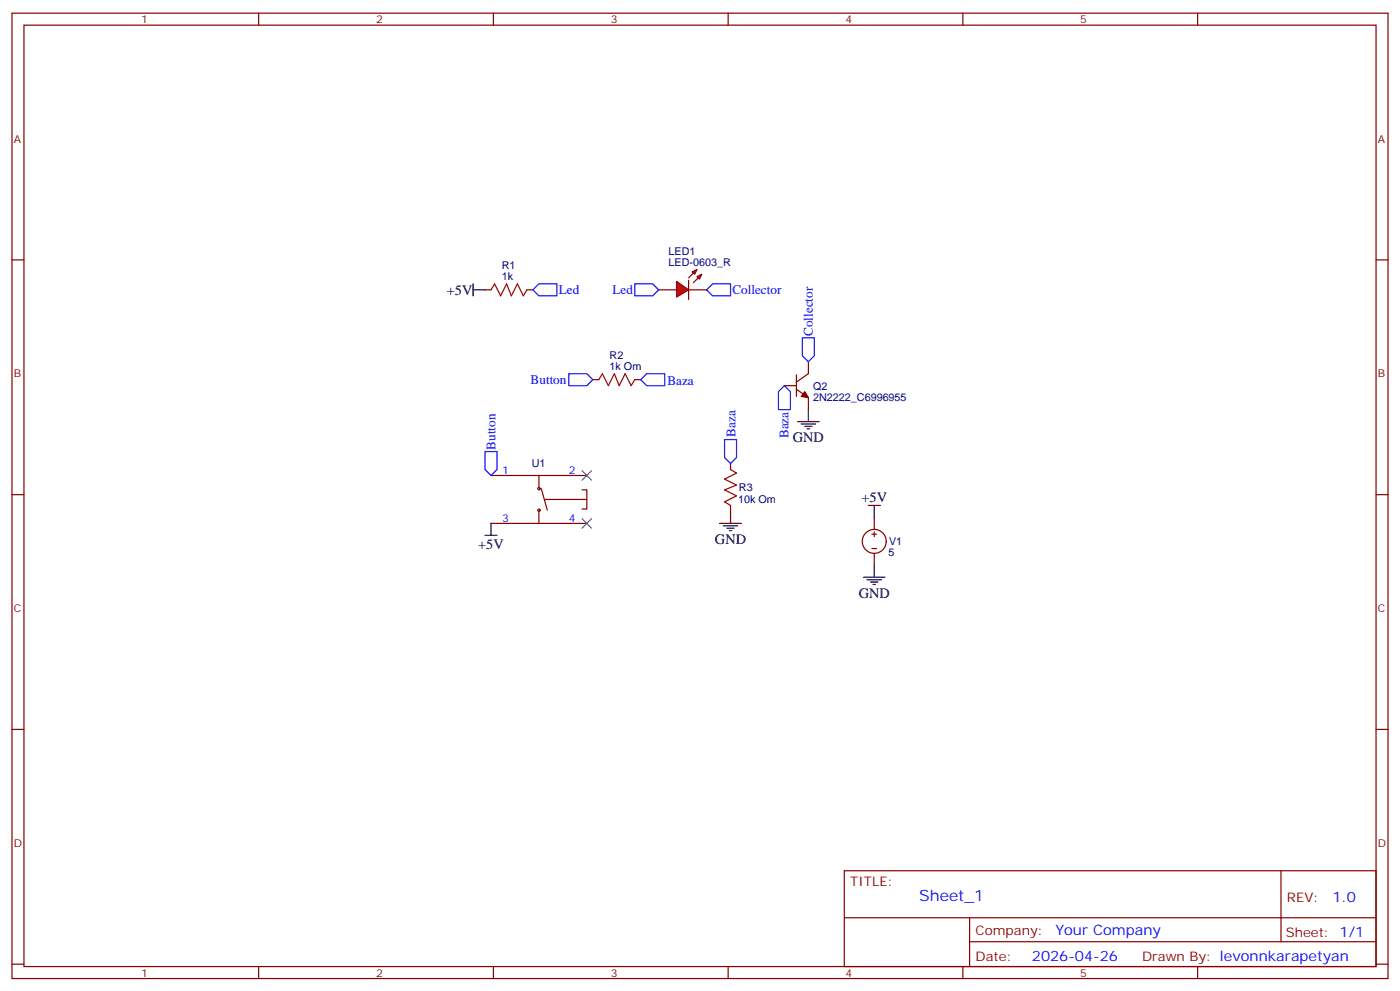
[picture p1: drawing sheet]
<svg xmlns="http://www.w3.org/2000/svg" width="412mm" height="292mm" viewBox="0 0 412 292" stroke-linecap="round" stroke-linejoin="round" font-family="sans-serif">
<g fill="none" stroke="#870000" stroke-width=".35">
<path d="M3.5 3.9h405.4v284.3h-405.4zM7.1 7.4h398.2v277.3h-398.2zM76.2 3.9v3.5M145.3 3.9v3.5M214.5 3.9v3.5M283.6 3.9v3.5M352.8 3.9v3.5M3.5 76.6h3.6M405.3 76.6h3.6M231.1 113.6h3.5M234.6 110.4v6.4M234.6 114.7l3.5 2.4v3.6"/>
<path d="M238.1 106.5v3.6l-3.5 2.4M3.5 145.7h3.6M144.6 154.2h28.3M144.6 140.1h28.3M158.7 140.1v3.5M158.7 150.6v3.6M159.5 143.9l1.7 6.4M160.5 147.1h12.4M171.4 144.3h1.5v5.6h-1.5M405.3 145.7h3.6M3.5 214.8h3.6M405.3 214.8h3.6"/>
<path d="M248.7 256.5h156.6v28.2h-156.6zM377.3 256.5v20.9M248.7 270.3h156.5M285.6 277.4h119.6M285.6 270.3v14.1M3.5 284h3.6M76.2 284.7v3.5M145.3 284.7v3.5M214.5 284.7v3.5M283.6 284.7v3.5M352.8 284.7v3.5M405.3 284h3.6"/>
<circle cx="158.8" cy="150.3" r=".35"/>
<circle cx="158.8" cy="143.9" r=".35"/>
</g>
<path d="M237.1 115.4l1 1.7-2.1-.3z" fill="#870000" stroke="#870000" stroke-width=".35"/>
<g fill="#f00" stroke="#870000" stroke-width=".35">
<path d="M199.3 82.9l3.5 2.5-3.5 2.1z"/>
<path d="M202.8 82.6v5.6z"/>
</g>
<g fill="#870000" stroke="#870000" stroke-width=".35">
<path d="M202.8 81.8l1.5-1.4z"/>
<path d="M204.3 83.3l1.4-1.5z"/>
</g>
<g fill="#f00" stroke="#870000" stroke-width=".35">
<path d="M203.9 80.1l1.4-.7-.7 1.4z"/>
<path d="M205.3 81.5l1.4-.7-.7 1.4z"/>
</g>
<g fill="none" stroke="#870000" stroke-width=".35">
<path d="M142.9 85.4h1.7M155.2 85.4h1.8M194 85.4h5.3M202.8 85.4h5.3M174.6 111.8h1.8M187 111.8h1.7M215.2 136.5v1.8M215.2 148.9v1.7M256.8 157.3h1.4M257.5 152.4v3.5M257.5 156.6v1.4M256.8 161.6h1.4"/>
<path d="M257.5 163v3.5"/>
<circle cx="257.5" cy="159.5" r="3.5"/>
</g>
<g fill="none" stroke="#000" stroke-width=".35">
<path d="M139.3 85.4h3.6M139.3 83.6v3.5M234.9 124.2h6.4M236 124.9h4.2M237.1 125.6h2.1M237.8 126.3h.7M238.1 120.7v3.5M142.9 157.7h3.5M144.6 154.2v3.5M212 154.2h6.4M213.1 154.9h4.2M214.1 155.6h2.2"/>
<path d="M214.8 156.3h.7M215.2 150.6v3.6M255.8 148.9h3.5M257.5 148.9v3.5M254.4 170h6.3M255.4 170.7h4.2M256.5 171.5h2.1M257.2 172.2h.7M257.5 166.5v3.5"/>
</g>
<path d="M144.6 85.4l1.1-1.8 1.8 3.5 1.7-3.5 1.4 3.5 1.8-3.5 1.8 3.5 1-1.7M176.4 111.8l1-1.7 1.8 3.5 1.8-3.5 1.4 3.5 1.7-3.5 1.8 3.5 1.1-1.8M215.2 138.3l1.8 1-3.6 1.8 3.6 1.8-3.6 1.4 3.6 1.8-3.6 1.7 1.8 1.1" fill="none" stroke="#a10000" stroke-width=".35"/>
<path d="M157 85.4l1.7-1.8h5.3v3.5h-5.3zM187 83.6h5.3l1.7 1.8-1.7 1.7h-5.3zM208.1 85.4l1.8-1.8h5.3v3.5h-5.3zM236.4 99.5h3.5v5.3l-1.8 1.7-1.7-1.7zM167.6 110.1h5.3l1.7 1.7-1.7 1.8h-5.3zM190.5 110.1h5.3v3.5h-5.3l-1.8-1.8zM231.1 113.6l1.7 1.8v5.3h-3.5v-5.3zM142.9 133h3.5v5.3l-1.8 1.8-1.7-1.8zM213.4 129.5h3.6v5.3l-1.8 1.7-1.8-1.7z" fill="none" stroke="#00f" stroke-width=".35"/>
<path d="M171.4 138.6l2.9 2.9M174.3 138.6l-2.9 2.9M171.4 152.8l2.9 2.8M174.3 152.8l-2.9 2.8" fill="none" stroke="#3c3" stroke-width=".35"/>
<text font-size="4.6" fill="#00f" x="270.8" y="265.5">Sheet_1</text>
<g font-size="4.2">
<text x="131.6" y="86.8">+5V</text>
<text x="233.5" y="130.2">GND</text>
<text x="253.7" y="147.8">+5V</text>
<text x="140.9" y="161.6">+5V</text>
<text x="210.6" y="160.2">GND</text>
<text x="252.9" y="176.1">GND</text>
</g>
<g font-size="4.2" fill="#00f">
<text x="392.5" y="265.7">1.0</text>
<text x="310.9" y="275.3">Your Company</text>
<text x="304" y="283.1">2026-04-26</text>
</g>
<g font-size="3.9" fill="#00f">
<text x="164.6" y="86.7">Led</text>
<text x="180.4" y="86.6">Led</text>
<text x="215.7" y="86.7">Collector</text>
<text x="239.4" y="98.9" transform="rotate(-90 239.4 98.9)">Collector</text>
<text x="156.3" y="113.1">Button</text>
<text x="196.6" y="113.3">Baza</text>
<text x="216.6" y="128.6" transform="rotate(-90 216.6 128.6)">Baza</text>
<text x="232.2" y="129.1" transform="rotate(-90 232.2 129.1)">Baza</text>
<text x="146" y="132.4" transform="rotate(-90 146 132.4)">Button</text>
</g>
<g font-size="3.9" fill="#800">
<text x="250.5" y="261.1">TITLE:</text>
<text x="379.1" y="265.7">REV:</text>
<text x="287.4" y="275.3">Company:</text>
<text x="378.7" y="275.9">Sheet: 1/1</text>
<text x="287.4" y="282.9">Date:</text>
<text x="336.4" y="283">Drawn By: levonnkarapetyan</text>
</g>
<g font-size="3.2" fill="#800">
<text x="41.6" y="6.9">1</text>
<text x="110.8" y="6.9">2</text>
<text x="179.9" y="6.9">3</text>
<text x="249.1" y="6.9">4</text>
<text x="318.2" y="6.9">5</text>
<text x="4.1" y="42">A</text>
<text x="405.9" y="42">A</text>
<text x="4.1" y="111.1">B</text>
<text x="405.9" y="111.1">B</text>
<text x="4.1" y="180.3">C</text>
<text x="405.9" y="180.3">C</text>
<text x="4.1" y="249.4">D</text>
<text x="405.9" y="249.4">D</text>
<text x="41.6" y="287.7">1</text>
<text x="110.8" y="287.7">2</text>
<text x="179.9" y="287.7">3</text>
<text x="249.1" y="287.7">4</text>
<text x="318.2" y="287.7">5</text>
</g>
<g font-size="3.2" fill="#000080">
<text x="197" y="75.1">LED1</text>
<text x="147.8" y="82.6">1k</text>
<text x="147.8" y="79.4">R1</text>
<text x="197" y="78.3">LED-0603_R</text>
<text x="179.6" y="105.8">R2</text>
<text x="179.6" y="109">1k Om</text>
<text x="239.5" y="118">2N2222_C6996955</text>
<text x="239.5" y="114.8">Q2</text>
<text x="156.6" y="137.6">U1</text>
<text x="217.4" y="148.2">10k Om</text>
<text x="217.7" y="144.7">R3</text>
<text x="261.9" y="160.6">V1</text>
<text x="261.8" y="163.7">5</text>
</g>
<g font-size="3.2" fill="#00f">
<text x="147.9" y="139.7">1</text>
<text x="167.6" y="139.7">2</text>
<text x="147.9" y="153.8">3</text>
<text x="167.6" y="153.8">4</text>
</g>
</svg>
